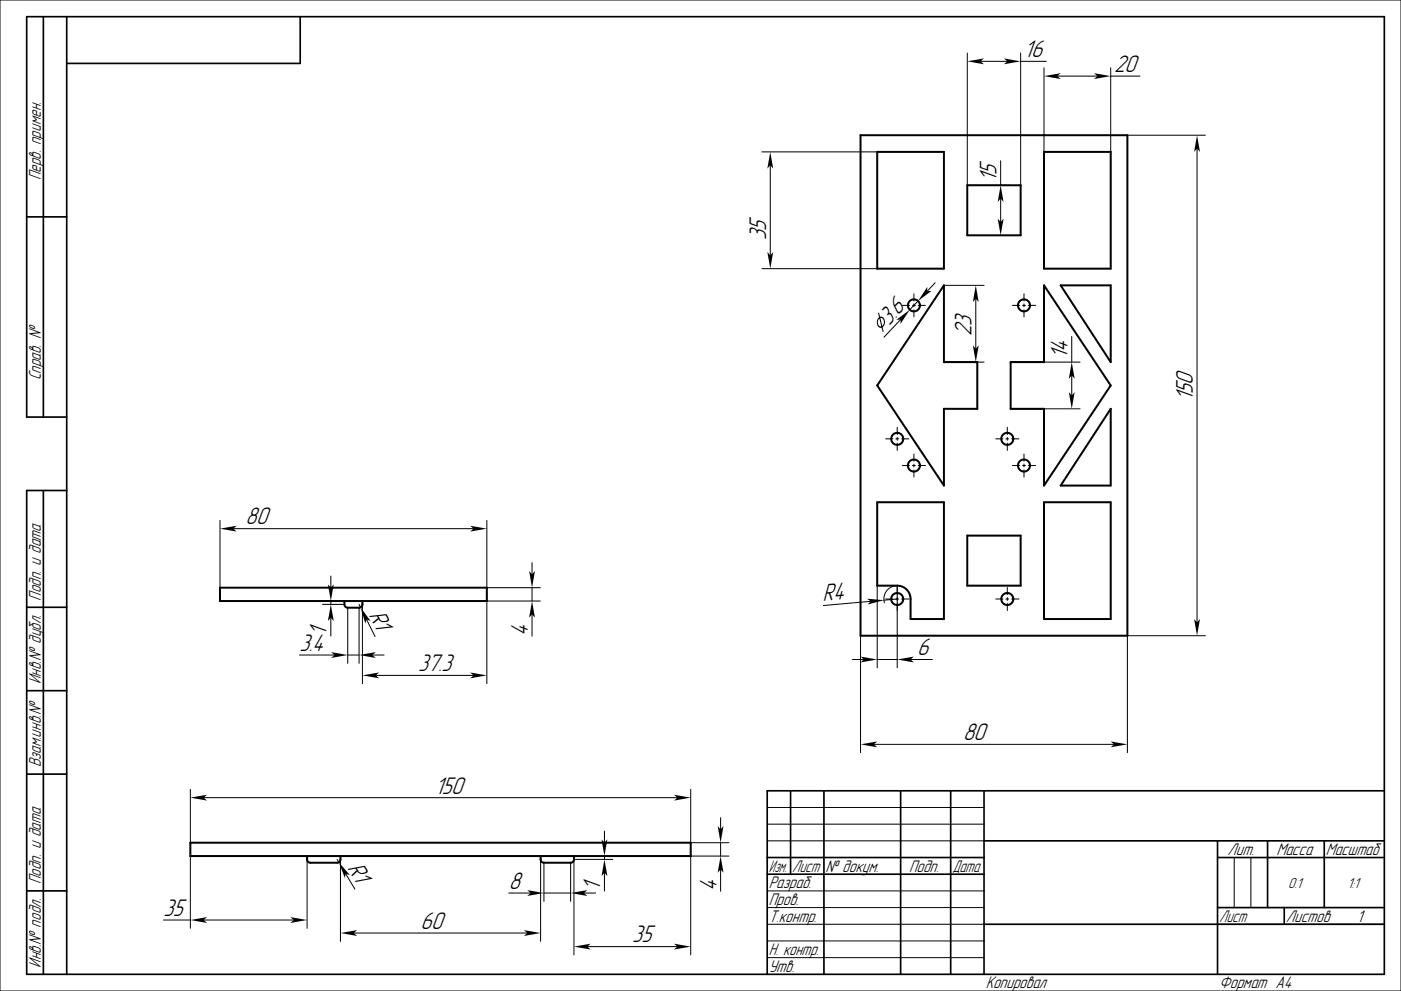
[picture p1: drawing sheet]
<svg xmlns="http://www.w3.org/2000/svg" width="420mm" height="297mm" viewBox="0 0 420 297" stroke-linecap="round" stroke-linejoin="round" font-family="sans-serif">
<g fill="none" stroke="#000" stroke-width=".3">
<path d="M0 0h420v297h-420zM290 15.9v39.6h12.5M294 18.4h8M306 18.4h7.7M306 15.9v39.6M313 20.3v25.2M317 22.8h12M333 22.8h8.7M333 20.3v25.2M228.4 45.5h34.6M230.9 49.5v27M300 48.2v7.3"/>
<path d="M300 59.5v7M338 40.5h23.4M358.9 44.5v142M228.4 80.5h34.6M270 95.7l-5 5.4M270.5 91.5h2.2M273.5 91.5h.9M274 88.1v2.1M274 91.1v.9M274 92.8v2.2M275.2 90.2l-2.5 2.6M275.3 91.5h2.1"/>
<path d="M280.3 84.7l-2.4 2.6M283 85.5h12M292.5 89.5v15M303.5 91.5h2.2M306.5 91.5h.9M307 88.1v2.1M307 91.1v.9M307 92.8v2.2M308.3 91.5h2.1M283 108.5h12M303 108.5h20.8M321.3 100.8v7.7"/>
<path d="M321.3 112.5v6M265.5 131.5h2.2M268.5 131.5h.9M269 128.1v2.1M269 131.1v.9M269 132.8v2.2M270.3 131.5h2.1M270.5 139.5h2.2M273.5 139.5h.9M274 136.1v2.1M274 139.1v.9M275.3 139.5h2.1"/>
<path d="M298.5 131.5h2.2M301.5 131.5h.9M302 128.1v2.1M302 131.1v.9M302 132.8v2.2M303 122.5h20.8M303.3 131.5h2.1M303.5 139.5h2.2M306.5 139.5h.9M307 136.1v2.1M307 139.1v.9M308.3 139.5h2.1"/>
<path d="M65.9 155.9v20.2M69.9 158.4h72M145.9 155.9v20.2h16.1M274 140.8v2.2M307 140.8v2.2M99.2 172.6v3.5M159.5 168.6v3.5M159.5 176.1v4M263 175.5v24.7M265.5 179.5h2.2M268.5 179.5h.9M269 179.5l-4 .4"/>
<path d="M270.3 179.5h2.1M298.5 179.5h2.2M301.5 179.5h.9M302 176.1v2.1M302 179.1v.9M303.3 179.5h2.1M89.8 196.3h10.4M96.7 180.1h6.5M96.7 181.1h6.5M99.2 180.1v1M99.2 185.1v5.5M104.2 196.3h3.4"/>
<path d="M104.2 182.1v16.7M107.6 181.1l.5 .9M107.6 182.1v16.7M108.6 180.1v24.8M109.9 185.6l2.5 5.2M111.6 196.3h3.5M159.5 184.1v6.6M162 180.1h-16.1v24.8M255.5 197.7h3.5M258 190.5v35.1M261 180.2l-14.2 1.3M263 197.7h6"/>
<path d="M265.1 180.7a4 4 0 0 1 3.9-5.2v24.7M273 197.7h6.5M302 180.8v2.2M361.4 190.5h-23.4v35.1M112.6 202.4h29.3M57.1 236.6v16M61.1 239.1h142M207.1 236.6v16h11.4M262 223.1h72M57.1 256.6v21.6M92.1 256.6v21.6M101.1 257.6l.5 .8"/>
<path d="M102.1 256.6v25.5M162.1 256.6v25.5M163.1 258.6v11.5M171.1 258.6v11.5M172.1 257.6h11.6M181.2 249.1v3.5M181.2 256.6v1M183.7 256.6h-11.6v29.6M216 245.1v3.5M216 252.6v4M218.5 256.6h-11.4v29.6M230 252h65"/>
<path d="M230 242h65M230 247h65M370 257v15M375 257v15M49 275.7h8.1M61.1 275.7h27M103.6 261.9l2.8 4.6M106.1 279.6h52M152.5 267.6h6.6M163.1 267.6h8M175.1 267.6h3.5M181.2 261.6v5.4"/>
<path d="M216 260.6v6.5M230 277h65M230 267h65M230 272h65M365 277h50M176.1 283.7h27M230 282h65M230 287h65"/>
</g>
<g fill="none" stroke="#000" stroke-width=".5">
<path d="M13 5v120M20 5v287M90 5v14h-70M8 65h12M20 125h-12v-120h407v287h-407v-145h12M13 147v145M8 182h12M8 207h12M8 232h12M237 237v25M247 237v55M270 237v55"/>
<path d="M285 237v55M295 237v55M415 237h-185v55M230 257h65M295 252h120M365 257h50M365 252v40M380 252v20M397 252v20M8 267h12M230 262h65M295 277h120"/>
<path d="M365 272h50M385 272v5"/>
</g>
<g fill="none" stroke="#000" stroke-width=".6">
<path d="M258 40.5h80v150h-80zM263 45.5h20v35h-20zM290 55.5h16v15h-16zM313 45.5h20v35h-20zM283 85.5v23h10v14h-10v23l-20-30zM313 85.5l20 30-20 30v-23h-10v-14h10zM318 85.5h15v23zM333 122.5v23h-15zM263 150.5h20v35h-10v-6a4 4 0 0 0-4-4h-6zM313 150.5h20v35h-20zM65.9 176.1h80v4h-80zM290 160.5h16v15h-16z"/>
<path d="M103.2 180.1l.2 1.5 .8 .5h3.8l.6-.7v-1.3M57.1 252.6h150v4h-150zM92.1 256.6l.1 1.5 .9 .5 8.2-.1 .7-.6 .1-1.3M162.1 256.6l.1 1.5 .9 .5 8.2-.1 .7-.6 .1-1.3"/>
<circle cx="274" cy="91.5" r="1.8"/>
<circle cx="307" cy="91.5" r="1.8"/>
<circle cx="269" cy="131.5" r="1.8"/>
<circle cx="274" cy="139.5" r="1.8"/>
<circle cx="302" cy="131.5" r="1.8"/>
<circle cx="307" cy="139.5" r="1.8"/>
<circle cx="269" cy="179.5" r="1.8"/>
<circle cx="302" cy="179.5" r="1.8"/>
</g>
<g fill="#000">
<path d="M290 18.4l5-.9-1 .9 1 .9z" fill-rule="evenodd"/>
<path d="M301 17.5l5 .9-5 .9 1-.9z" fill-rule="evenodd"/>
<path d="M313 22.8l5-.9-1 .9 1 .9z" fill-rule="evenodd"/>
<path d="M328 21.9l5 .9-5 .9 1-.9z" fill-rule="evenodd"/>
<path d="M230.9 45.5l.9 5-.9-1-.9 1z" fill-rule="evenodd"/>
<path d="M358.9 40.5l.8 5-.8-1-.9 1z" fill-rule="evenodd"/>
<path d="M230 75.5l.9 1 .9-1-.9 5z" fill-rule="evenodd"/>
<path d="M299.1 65.5l.9 1 .9-1-.9 5z" fill-rule="evenodd"/>
<path d="M300 55.5l.9 5-.9-1-.9 1z" fill-rule="evenodd"/>
<path d="M263.3 93.7l.2 .1 .3 1.1 .9 .2 .5 .9v1.1l-.6 1 .3 1.1-.2 .3-.4-1.3-.8-.1-.6-.9v-1.2l.6-.9zM263.9 95.3l.6 2.4 .4-.7v-.9l-.4-.6zM263.5 95.6l-.3 .6v.8l.4 .7 .6 .1z" fill-rule="evenodd"/>
<path d="M268.7 95.9l4-3.1-2.7 4.3v-1.4z" fill-rule="evenodd"/>
<path d="M278 86l-.1 1.3 1.4-.1-4.1 3z" fill-rule="evenodd"/>
<path d="M292.5 85.5l.9 5-.9-1-.9 1z" fill-rule="evenodd"/>
<path d="M291.6 103.5l.9 1 .9-1-.9 5z" fill-rule="evenodd"/>
<path d="M320.4 117.5l.9 1 .9-1-.9 5z" fill-rule="evenodd"/>
<path d="M321.3 108.5l.9 5-.9-1-.9 1z" fill-rule="evenodd"/>
<path d="M65.9 158.4l5-.8-1 .8 1 .9z" fill-rule="evenodd"/>
<path d="M140.9 157.6l5 .8-5 .9 1-.9z" fill-rule="evenodd"/>
<path d="M98.3 175.1l.9 1 .9-1-.9 5z" fill-rule="evenodd"/>
<path d="M158.6 171.1l.9 1 .9-1-.9 5z" fill-rule="evenodd"/>
<path d="M99.2 195.4l5 .9-5 .9 1-.9z" fill-rule="evenodd"/>
<path d="M99.2 181.1l.9 5-.9-1-.9 1z" fill-rule="evenodd"/>
<path d="M108.1 182l3 4.1-1.2-.5-.4 1.3z" fill-rule="evenodd"/>
<path d="M107.6 196.3l5-.9-1 .9 1 .9z" fill-rule="evenodd"/>
<path d="M159.5 180.1l.9 5-.9-1-.9 1z" fill-rule="evenodd"/>
<path d="M258 196.8l5 .9-5 .8 1-.8z" fill-rule="evenodd"/>
<path d="M259.9 179.4l5.1 .5-4.9 1.3 .9-1z" fill-rule="evenodd"/>
<path d="M269 197.7l5-.9-1 .9 1 .8z" fill-rule="evenodd"/>
<path d="M358 185.5l.9 1 .8-1-.8 5z" fill-rule="evenodd"/>
<path d="M108.6 202.4l5-.9-1 .9 1 .9z" fill-rule="evenodd"/>
<path d="M140.9 201.5l5 .9-5 .9 1-.9z" fill-rule="evenodd"/>
<path d="M57.1 239.1l5-.9-1 .9 1 .8z" fill-rule="evenodd"/>
<path d="M202.1 238.2l5 .9-5 .8 1-.8z" fill-rule="evenodd"/>
<path d="M258 223.1l5-.9-1 .9 1 .9z" fill-rule="evenodd"/>
<path d="M333 222.2l5 .9-5 .9 1-.9z" fill-rule="evenodd"/>
<path d="M180.3 251.6l.9 1 .9-1-.9 5z" fill-rule="evenodd"/>
<path d="M215.1 247.6l.9 1 .9-1-.9 5z" fill-rule="evenodd"/>
<path d="M57.1 275.7l5-.8-1 .8 1 .9z" fill-rule="evenodd"/>
<path d="M87.1 274.9l5 .8-5 .9 1-.9z" fill-rule="evenodd"/>
<path d="M101.6 258.4l3.3 3.9-1.3-.4-.2 1.3z" fill-rule="evenodd"/>
<path d="M102.1 279.6l5-.8-1 .8 1 .9z" fill-rule="evenodd"/>
<path d="M158.1 266.8l5 .8-5 .9 1-.9z" fill-rule="evenodd"/>
<path d="M171.1 267.6l5-.8-1 .8 1 .9z" fill-rule="evenodd"/>
<path d="M181.2 257.6l.9 5-.9-1-.9 1z" fill-rule="evenodd"/>
<path d="M216 256.6l.9 5-.9-1-.9 1z" fill-rule="evenodd"/>
<path d="M157.1 278.8l5 .8-5 .9 1-.9z" fill-rule="evenodd"/>
<path d="M172.1 283.7l5-.9-1 .9 1 .9z" fill-rule="evenodd"/>
<path d="M202.1 282.8l5 .9-5 .9 1-.9z" fill-rule="evenodd"/>
</g>
<g font-size="6.7">
<text x="307" y="17.1">16</text>
<text x="334" y="21.6">20</text>
<text x="298.7" y="54.5" transform="rotate(-90 298.7 54.5)">15</text>
<text x="229.7" y="72" transform="rotate(-90 229.7 72)">35</text>
<text x="266.5" y="97.6" transform="rotate(-47 266.5 97.6)">3.6</text>
<text x="291.3" y="100.7" transform="rotate(-90 291.3 100.7)">23</text>
<text x="320" y="107.5" transform="rotate(-90 320 107.5)">14</text>
<text x="357.6" y="120.3" transform="rotate(-90 357.6 120.3)">150</text>
<text x="73.6" y="157.2">80</text>
<text x="110.6" y="184.2" transform="rotate(64 110.6 184.2)">R1</text>
<text x="246.7" y="180.2" transform="rotate(-5 246.7 180.2)">R4</text>
<text x="97.9" y="190.6" transform="rotate(-90 97.9 190.6)">1</text>
<text x="158.2" y="190.7" transform="rotate(-90 158.2 190.7)">4</text>
<text x="89.8" y="195.1">3.4</text>
<text x="275" y="196.4">6</text>
<text x="125.4" y="201.2">37.3</text>
<text x="288.7" y="221.8">80</text>
<text x="130.3" y="237.8">150</text>
<text x="104" y="260.1" transform="rotate(59 104 260.1)">R1</text>
<text x="152.5" y="266.4">8</text>
<text x="180" y="267" transform="rotate(-90 180 267)">1</text>
<text x="214.8" y="267.1" transform="rotate(-90 214.8 267.1)">4</text>
<text x="49" y="274.5">35</text>
<text x="126.1" y="278.4">60</text>
<text x="189.6" y="282.4">35</text>
</g>
<g font-size="4.7">
<text x="12.2" y="54" transform="rotate(-90 12.2 54)">Перв. примен.</text>
<text x="12.2" y="114" transform="rotate(-90 12.2 114)">Справ. №</text>
<text x="12.2" y="180" transform="rotate(-90 12.2 180)">Подп. и дата</text>
<text x="12.2" y="205" transform="rotate(-90 12.2 205)">Инв.№ дубл.</text>
<text x="12.2" y="230" transform="rotate(-90 12.2 230)">Взам.инв.№</text>
<text x="368" y="256.2">Лит.</text>
<text x="382.7" y="256.2">Масса</text>
<text x="397.5" y="256.2">Масштаб</text>
<text x="230.5" y="261.3">Изм.</text>
<text x="237.5" y="261.3">Лист</text>
<text x="247.5" y="261.3">№ докум.</text>
<text x="272.5" y="261.3">Подп.</text>
<text x="285.5" y="261.3">Дата</text>
<text x="12.2" y="265" transform="rotate(-90 12.2 265)">Подп. и дата</text>
<text x="230.5" y="266.3">Разраб.</text>
<text x="230.5" y="271.3">Пров.</text>
<text x="230.5" y="276.3">Т.контр.</text>
<text x="365.5" y="276.2">Лист</text>
<text x="385.5" y="276.2">Листов</text>
<text x="406.8" y="276.3">1</text>
<text x="230.5" y="286.3">Н. контр.</text>
<text x="12.2" y="290" transform="rotate(-90 12.2 290)">Инв.№ подл.</text>
<text x="230.5" y="291.3">Утв.</text>
<text x="295.5" y="296.3">Копировал</text>
<text x="365.5" y="296.3">Формат A4</text>
</g>
<g font-size="4">
<text x="386.2" y="266">0.1</text>
<text x="404" y="266">1:1</text>
</g>
</svg>
